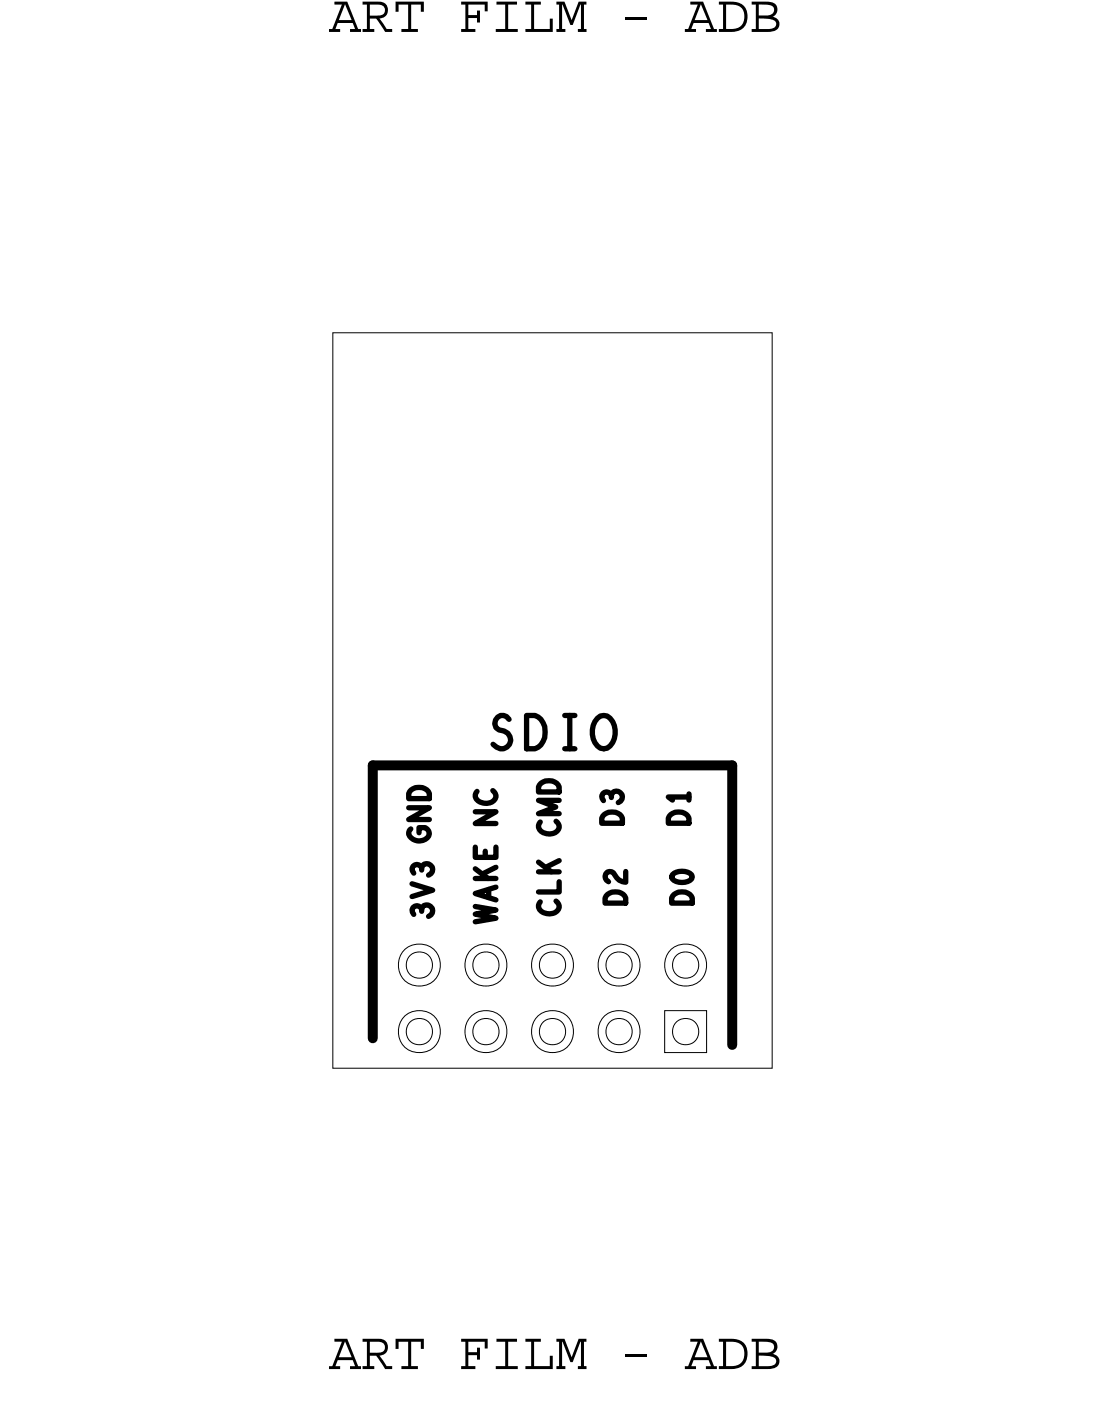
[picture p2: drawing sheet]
<svg xmlns="http://www.w3.org/2000/svg" width="42mm" height="53mm" viewBox="0 0 42 53" stroke-linecap="round" stroke-linejoin="round" font-family="sans-serif">
<!-- layer: Board Outline -->
<path d="M12.7 12.7h16.8v28.1h-16.8z" fill="none" stroke="#000" stroke-width=".04"/>
<path d="M14.2 29.2h13.7zM14.2 29.2v10.4zM27.9 29.2v10.7z" fill="none" stroke="#000" stroke-width=".38"/>
<!-- layer: Nets -->
<g fill="none" stroke="#000" stroke-width=".04">
<path d="M25.4 38.6h1.6v1.6h-1.6z"/>
<circle cx="16" cy="39.4" r=".5"/>
<circle cx="16" cy="36.8" r=".5"/>
<circle cx="16" cy="39.4" r=".81"/>
<circle cx="16" cy="36.8" r=".81"/>
<circle cx="18.5" cy="39.4" r=".5"/>
<circle cx="18.5" cy="36.8" r=".5"/>
<circle cx="18.5" cy="36.8" r=".81"/>
<circle cx="18.5" cy="39.4" r=".81"/>
<circle cx="21.1" cy="39.4" r=".5"/>
<circle cx="21.1" cy="36.8" r=".5"/>
<circle cx="21.1" cy="36.8" r=".81"/>
<circle cx="21.1" cy="39.4" r=".81"/>
<circle cx="23.6" cy="36.8" r=".5"/>
<circle cx="23.6" cy="39.4" r=".5"/>
<circle cx="23.6" cy="39.4" r=".81"/>
<circle cx="23.6" cy="36.8" r=".81"/>
<circle cx="26.2" cy="36.8" r=".5"/>
<circle cx="26.2" cy="39.4" r=".5"/>
<circle cx="26.2" cy="36.8" r=".81"/>
</g>
<!-- layer: Text -->
<g fill="none" stroke="#000" stroke-width=".2">
<path d="M15.6 30.8h.8l-.8 .5h.8M15.7 31.6a.36 .36 0 0 0 .1 .5 .36 .36 0 0 0 .5-.1l.1-.2-.2-.2h-.2v.2M15.7 30.1a.41 .41 0 0 1 .4 0 .41 .41 0 0 1 .3 .4h-.8zM15.7 33.7l.8 .3-.8 .2M16.1 33.1a.19 .19 0 0 0-.3-.1 .19 .19 0 0 0 0 .3M16.1 34.7a.19 .19 0 0 0-.3-.1 .19 .19 0 0 0 0 .3M18.1 34.6l.8 .1-.8 .2 .8 .1-.8 .2M18.1 33.2l.5 .3M18.1 31h.8l-.8 .4h.8M18.1 32.3v.4h.8v-.4M18.1 33.5h.8M18.8 30.2a.3 .3 0 0 1 .1 .4 .3 .3 0 0 1-.4 .1l-.3-.2v-.3"/>
<path d="M18.9 33.9l-.8 .2 .8 .2M19.4 27.5a.29 .29 0 0 0-.4-.1 .29 .29 0 0 0 0 .5 .37 .37 0 0 1 .5 .2 .37 .37 0 0 1-.2 .4 .37 .37 0 0 1-.5-.1M20.1 27.3a.64 .64 0 0 1 .7 .6 .64 .64 0 0 1-.7 .7zM20.5 33.3h.8M20.5 32.9l.5 .4M20.6 29.9a.41 .41 0 0 1 .5-.1 .41 .41 0 0 1 .2 .4h-.8zM21.2 31.3a.3 .3 0 0 1 .1 .4 .3 .3 0 0 1-.4 .1l-.3-.1v-.3M21.2 34.4a.3 .3 0 0 1 .1 .4 .3 .3 0 0 1-.4 .1l-.3-.2v-.3M21.3 30.5h-.8l.7 .3-.7 .3h.8M21.3 32.8l-.5 .3M21.3 33.7v.3h-.8M21.5 28.6h.4"/>
<path d="M21.5 27.3h.4M21.7 27.3v1.3M22.8 27.4a.48 .48 0 0 1 .6 .1 .48 .48 0 0 1 .1 .5 .45 .45 0 0 1-.5 .6 .45 .45 0 0 1-.4-.6v-.3zM23.1 31.1a.41 .41 0 0 1 .4-.1 .41 .41 0 0 1 .2 .4h-.7zM23.2 34.1a.41 .41 0 0 1 .4 0 .41 .41 0 0 1 .3 .4h-.8zM23.3 30.4a.22 .22 0 0 1 .2-.2 .22 .22 0 0 1 .3 .2 .22 .22 0 0 1-.2 .2M23.3 30.3a.19 .19 0 0 0-.3 0 .19 .19 0 0 0 0 .3M23.9 33.3v.4a.66 .66 0 0 1-.6-.4h-.2v.2l.1 .1M25.6 31.1a.41 .41 0 0 1 .5-.1 .41 .41 0 0 1 .2 .4h-.8zM25.7 33.4a.51 .51 0 0 1 .7 .1 .47 .47 0 0 1-.8 0zM25.7 34.1a.41 .41 0 0 1 .5 0 .41 .41 0 0 1 .2 .4h-.8zM26.3 30.4h-.8l.2 .1"/>
<path d="M26.3 30.3v.2"/>
</g>
<g font-size="2.1">
<text x="12.5" y="1.2">ART FILM - ADB</text>
<text x="12.5" y="52.2">ART FILM - ADB</text>
</g>
<g font-size=".8">
<text x="16.5" y="35.1" transform="rotate(-90 16.5 35.1)">3V3</text>
<text x="18.9" y="35.2" transform="rotate(-90 18.9 35.2)">WAKE</text>
</g>
</svg>
